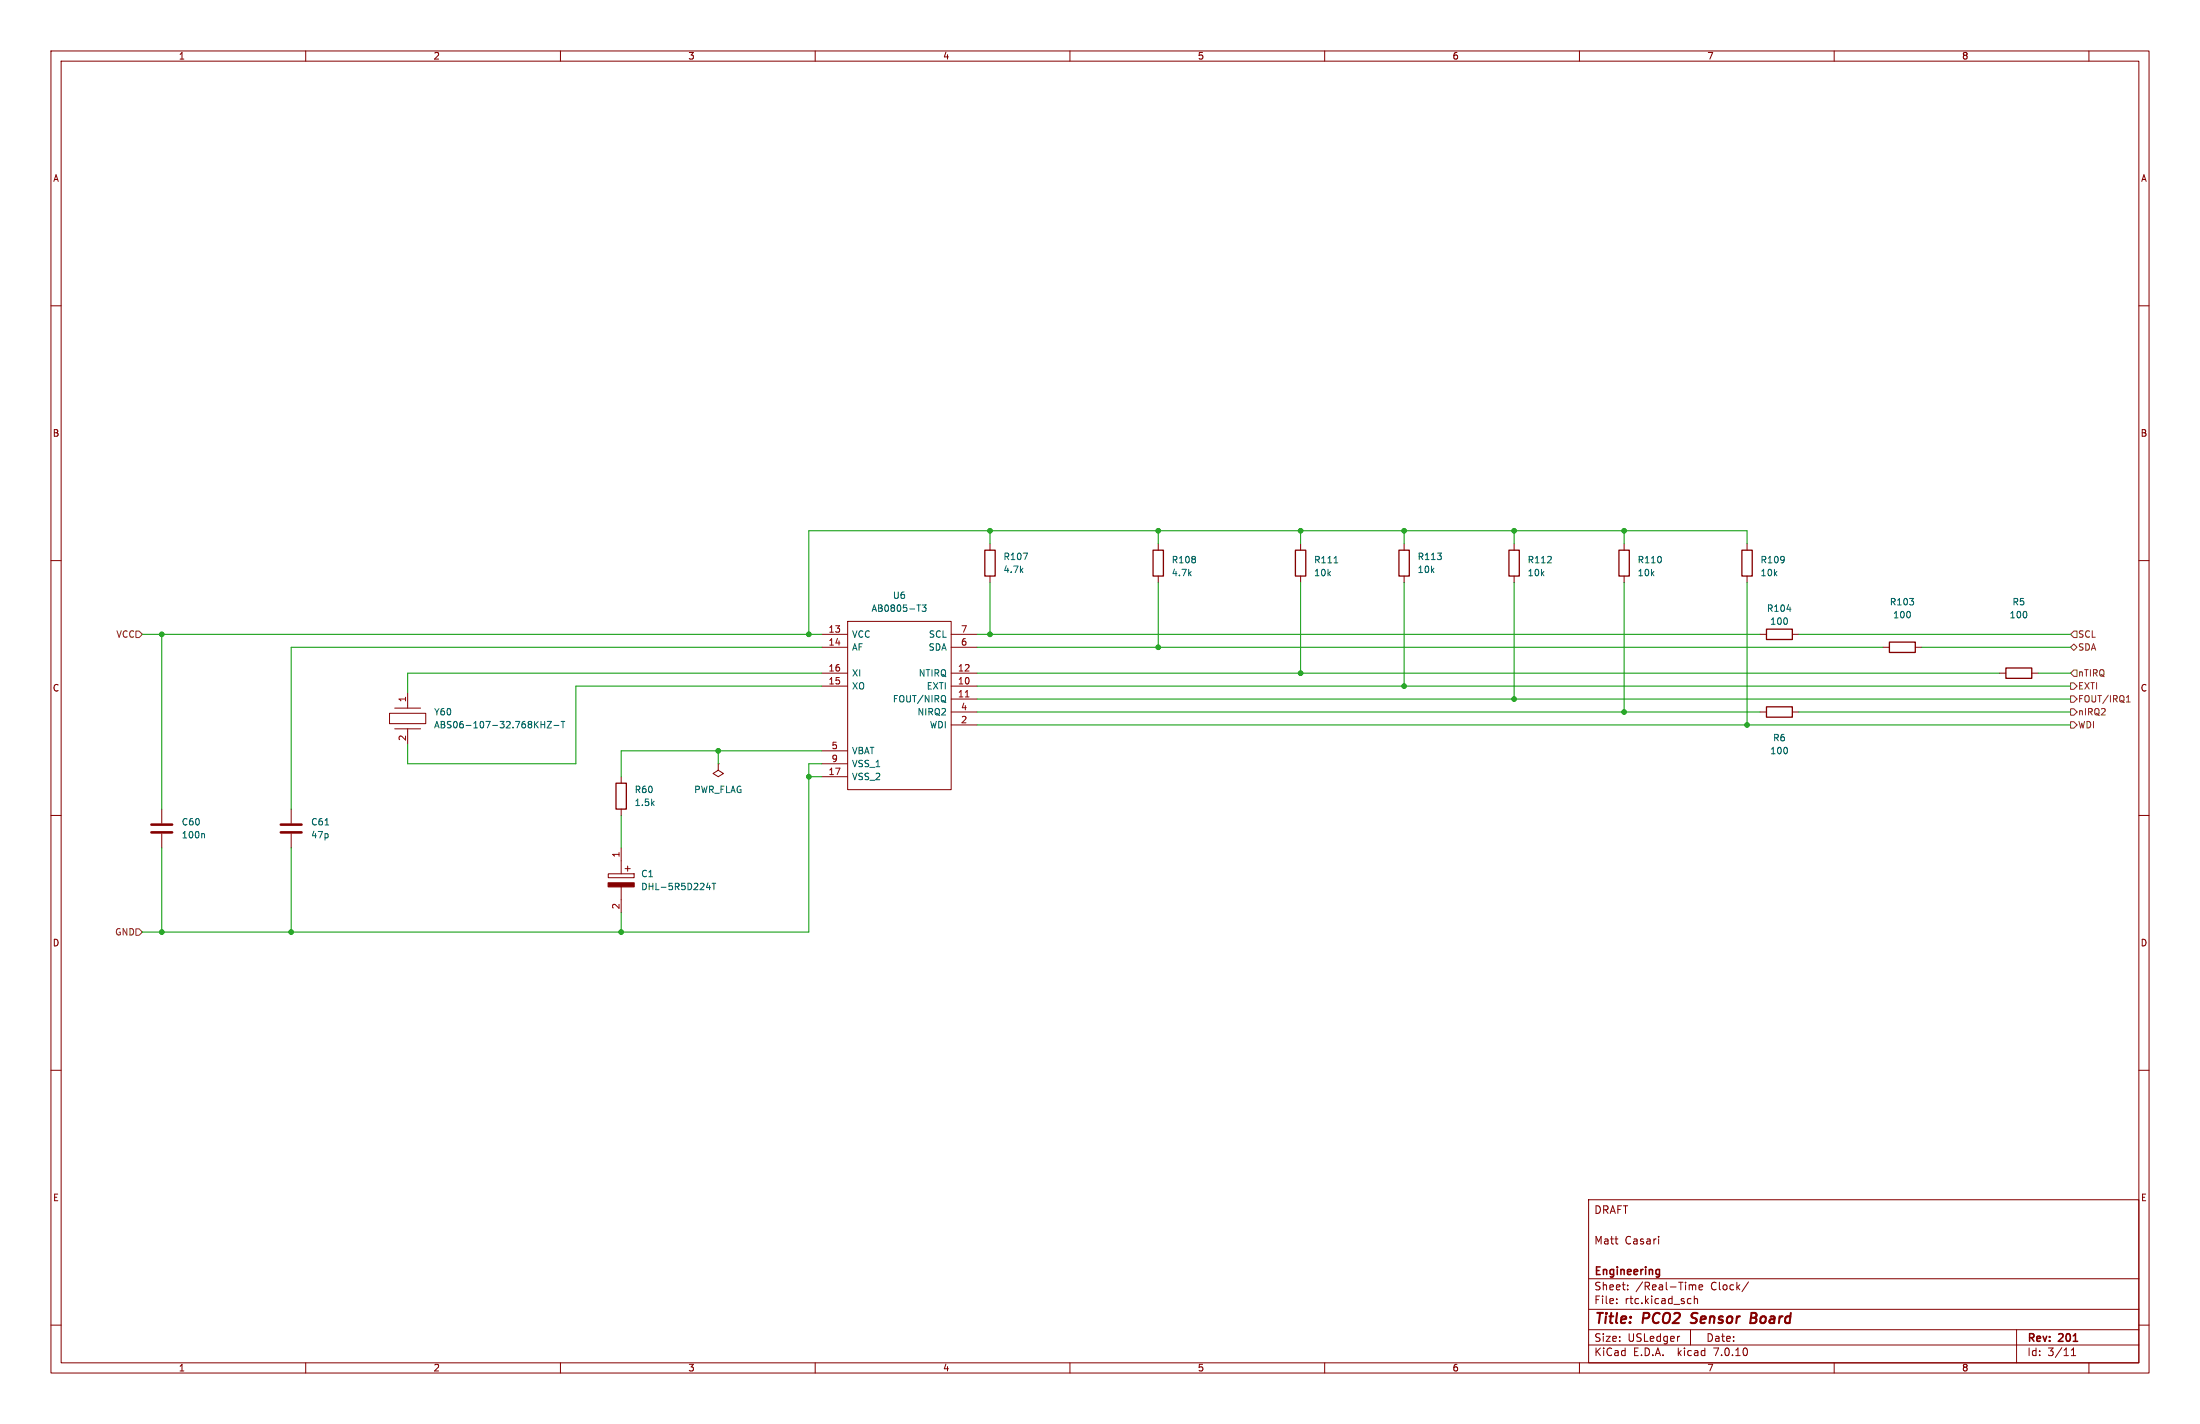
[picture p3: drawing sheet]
(kicad_sch (version 20230121) (generator eeschema)

 (paper "USLedger")

 (title_block
  (title "PCO2 Sensor Board")
  (rev "201")
  (company "Engineering")
  (comment 2 "Matt Casari")
  (comment 4 "DRAFT"))

 (lib_symbols
  (symbol "Device:C" (pin_numbers hide) (pin_names (offset 0.254)) (in_bom yes) (on_board yes)
   (property "Reference" "C" (at 0.635 2.54 0) (effects (font (size 1.27 1.27)) (justify left)))
   (property "Value" "C" (at 0.635 -2.54 0) (effects (font (size 1.27 1.27)) (justify left)))
   (property "Footprint" "" (at 0.9652 -3.81 0) (effects (font (size 1.27 1.27)) hide))
   (property "Datasheet" "~" (at 0 0 0) (effects (font (size 1.27 1.27)) hide))
   (symbol "C_0_1"
    (polyline (pts (xy -2.032 -0.762) (xy 2.032 -0.762)) (stroke (width 0.508) (type default)) (fill (type none)))
    (polyline (pts (xy -2.032 0.762) (xy 2.032 0.762)) (stroke (width 0.508) (type default)) (fill (type none))))
   (symbol "C_1_1"
    (pin passive line (at 0 3.81 270) (length 2.794) (name "~" (effects (font (size 1.27 1.27)))) (number "1" (effects (font (size 1.27 1.27)))))
    (pin passive line (at 0 -3.81 90) (length 2.794) (name "~" (effects (font (size 1.27 1.27)))) (number "2" (effects (font (size 1.27 1.27)))))))
  (symbol "Device:R" (pin_numbers hide) (pin_names (offset 0)) (in_bom yes) (on_board yes)
   (property "Reference" "R" (at 2.032 0 90) (effects (font (size 1.27 1.27))))
   (property "Value" "R" (at 0 0 90) (effects (font (size 1.27 1.27))))
   (property "Footprint" "" (at -1.778 0 90) (effects (font (size 1.27 1.27)) hide))
   (property "Datasheet" "~" (at 0 0 0) (effects (font (size 1.27 1.27)) hide))
   (symbol "R_0_1"
    (rectangle (start -1.016 -2.54) (end 1.016 2.54) (stroke (width 0.254) (type default)) (fill (type none))))
   (symbol "R_1_1"
    (pin passive line (at 0 3.81 270) (length 1.27) (name "~" (effects (font (size 1.27 1.27)))) (number "1" (effects (font (size 1.27 1.27)))))
    (pin passive line (at 0 -3.81 90) (length 1.27) (name "~" (effects (font (size 1.27 1.27)))) (number "2" (effects (font (size 1.27 1.27)))))))
  (symbol "pco2-sensor-board:AB0805-T3" (pin_names (offset 0.762)) (in_bom yes) (on_board yes)
   (property "Reference" "U" (at 0 17.78 0) (effects (font (size 1.27 1.27))))
   (property "Value" "AB0805-T3" (at 0 15.24 0) (effects (font (size 1.27 1.27))))
   (property "Footprint" "pco2-sensor-board:QFN50P300X300X90-17N" (at 0 0 0) (effects (font (size 1.27 1.27)) hide))
   (property "Datasheet" "" (at 21.59 7.62 0) (effects (font (size 1.27 1.27)) (justify left) hide))
   (symbol "AB0805-T3_0_0"
    (pin no_connect line (at 15.24 -12.7 180) (length 5.08) hide (name "~" (effects (font (size 1.27 1.27)))) (number "1" (effects (font (size 1.27 1.27)))))
    (pin input line (at 15.24 0 180) (length 5.08) (name "EXTI" (effects (font (size 1.27 1.27)))) (number "10" (effects (font (size 1.27 1.27)))))
    (pin output line (at 15.24 -2.54 180) (length 5.08) (name "FOUT/NIRQ" (effects (font (size 1.27 1.27)))) (number "11" (effects (font (size 1.27 1.27)))))
    (pin output line (at 15.24 2.54 180) (length 5.08) (name "NTIRQ" (effects (font (size 1.27 1.27)))) (number "12" (effects (font (size 1.27 1.27)))))
    (pin power_in line (at -15.24 10.16 0) (length 5.08) (name "VCC" (effects (font (size 1.27 1.27)))) (number "13" (effects (font (size 1.27 1.27)))))
    (pin output line (at -15.24 7.62 0) (length 5.08) (name "AF" (effects (font (size 1.27 1.27)))) (number "14" (effects (font (size 1.27 1.27)))))
    (pin passive line (at -15.24 0 0) (length 5.08) (name "XO" (effects (font (size 1.27 1.27)))) (number "15" (effects (font (size 1.27 1.27)))))
    (pin passive line (at -15.24 2.54 0) (length 5.08) (name "XI" (effects (font (size 1.27 1.27)))) (number "16" (effects (font (size 1.27 1.27)))))
    (pin power_in line (at -15.24 -17.78 0) (length 5.08) (name "VSS_2" (effects (font (size 1.27 1.27)))) (number "17" (effects (font (size 1.27 1.27)))))
    (pin input line (at 15.24 -7.62 180) (length 5.08) (name "WDI" (effects (font (size 1.27 1.27)))) (number "2" (effects (font (size 1.27 1.27)))))
    (pin no_connect line (at 15.24 -15.24 180) (length 5.08) hide (name "~" (effects (font (size 1.27 1.27)))) (number "3" (effects (font (size 1.27 1.27)))))
    (pin output line (at 15.24 -5.08 180) (length 5.08) (name "NIRQ2" (effects (font (size 1.27 1.27)))) (number "4" (effects (font (size 1.27 1.27)))))
    (pin power_in line (at -15.24 -12.7 0) (length 5.08) (name "VBAT" (effects (font (size 1.27 1.27)))) (number "5" (effects (font (size 1.27 1.27)))))
    (pin input line (at 15.24 7.62 180) (length 5.08) (name "SDA" (effects (font (size 1.27 1.27)))) (number "6" (effects (font (size 1.27 1.27)))))
    (pin input line (at 15.24 10.16 180) (length 5.08) (name "SCL" (effects (font (size 1.27 1.27)))) (number "7" (effects (font (size 1.27 1.27)))))
    (pin no_connect line (at 15.24 -17.78 180) (length 5.08) hide (name "~" (effects (font (size 1.27 1.27)))) (number "8" (effects (font (size 1.27 1.27)))))
    (pin power_in line (at -15.24 -15.24 0) (length 5.08) (name "VSS_1" (effects (font (size 1.27 1.27)))) (number "9" (effects (font (size 1.27 1.27))))))
   (symbol "AB0805-T3_0_1"
    (polyline (pts (xy -10.16 12.7) (xy 10.16 12.7) (xy 10.16 -20.32) (xy -10.16 -20.32) (xy -10.16 12.7)) (stroke (width 0.1524) (type default)) (fill (type none)))))
  (symbol "pco2-sensor-board:ABS06-107-32.768KHZ-T" (pin_names (offset 0.762)) (in_bom yes) (on_board yes)
   (property "Reference" "Y" (at 8.89 6.35 0) (effects (font (size 1.27 1.27)) (justify left)))
   (property "Value" "ABS06-107-32.768KHZ-T" (at 8.89 3.81 0) (effects (font (size 1.27 1.27)) (justify left)))
   (property "Footprint" "ABS0610732768KHZT" (at 8.89 1.27 0) (effects (font (size 1.27 1.27)) (justify left) hide))
   (property "Datasheet" "http://www.abracon.com/Resonators/ABS06-107-32.768kHz-T.pdf" (at 8.89 -1.27 0) (effects (font (size 1.27 1.27)) (justify left) hide))
   (property "Description" "ABRACON - ABS06-107-32.768KHZ-T - CRYSTAL, 32.768KHZ, 4PF, 2 X 1.2MM" (at 8.89 -3.81 0) (effects (font (size 1.27 1.27)) (justify left) hide))
   (symbol "ABS06-107-32.768KHZ-T_0_0"
    (pin passive line (at 10.16 0 180) (length 2.54) (name "~" (effects (font (size 1.27 1.27)))) (number "1" (effects (font (size 1.27 1.27)))))
    (pin passive line (at 0 0 0) (length 2.54) (name "~" (effects (font (size 1.27 1.27)))) (number "2" (effects (font (size 1.27 1.27))))))
   (symbol "ABS06-107-32.768KHZ-T_0_1"
    (polyline (pts (xy 3.048 0) (xy 2.54 0)) (stroke (width 0.1524) (type default)) (fill (type none)))
    (polyline (pts (xy 3.048 2.54) (xy 3.048 -2.54)) (stroke (width 0.1524) (type default)) (fill (type none)))
    (polyline (pts (xy 7.112 0) (xy 7.62 0)) (stroke (width 0.1524) (type default)) (fill (type none)))
    (polyline (pts (xy 7.112 2.54) (xy 7.112 -2.54)) (stroke (width 0.1524) (type default)) (fill (type none)))
    (polyline (pts (xy 4.064 3.556) (xy 4.064 -3.556) (xy 6.096 -3.556) (xy 6.096 3.556) (xy 4.064 3.556)) (stroke (width 0.1524) (type default)) (fill (type none)))))
  (symbol "pco2-sensor-board:DHL-5R5D224T" (pin_names (offset 0.762)) (in_bom yes) (on_board yes)
   (property "Reference" "C" (at 8.89 6.35 0) (effects (font (size 1.27 1.27)) (justify left)))
   (property "Value" "DHL-5R5D224T" (at 8.89 3.81 0) (effects (font (size 1.27 1.27)) (justify left)))
   (property "Footprint" "pco2-sensor-board:DHL-5R5D224T" (at 8.89 1.27 0) (effects (font (size 1.27 1.27)) (justify left) hide))
   (property "Datasheet" "https://eu.mouser.com/datasheet/2/129/dhl_e-5207.pdf" (at 8.89 -1.27 0) (effects (font (size 1.27 1.27)) (justify left) hide))
   (symbol "DHL-5R5D224T_0_0"
    (pin passive line (at 0 0 0) (length 2.54) (name "~" (effects (font (size 1.27 1.27)))) (number "1" (effects (font (size 1.27 1.27)))))
    (pin passive line (at 12.7 0 180) (length 2.54) (name "~" (effects (font (size 1.27 1.27)))) (number "2" (effects (font (size 1.27 1.27))))))
   (symbol "DHL-5R5D224T_0_1"
    (polyline (pts (xy 2.54 0) (xy 5.08 0)) (stroke (width 0.1524) (type default)) (fill (type none)))
    (polyline (pts (xy 4.064 1.778) (xy 4.064 0.762)) (stroke (width 0.1524) (type default)) (fill (type none)))
    (polyline (pts (xy 4.572 1.27) (xy 3.556 1.27)) (stroke (width 0.1524) (type default)) (fill (type none)))
    (polyline (pts (xy 7.62 0) (xy 10.16 0)) (stroke (width 0.1524) (type default)) (fill (type none)))
    (polyline (pts (xy 5.08 2.54) (xy 5.08 -2.54) (xy 5.842 -2.54) (xy 5.842 2.54) (xy 5.08 2.54)) (stroke (width 0.1524) (type default)) (fill (type none)))
    (polyline (pts (xy 7.62 2.54) (xy 7.62 -2.54) (xy 6.858 -2.54) (xy 6.858 2.54) (xy 7.62 2.54)) (stroke (width 0.254) (type default)) (fill (type outline)))))
  (symbol "power:PWR_FLAG" (power) (pin_numbers hide) (pin_names (offset 0) hide) (in_bom yes) (on_board yes)
   (property "Reference" "#FLG" (at 0 1.905 0) (effects (font (size 1.27 1.27)) hide))
   (property "Value" "PWR_FLAG" (at 0 3.81 0) (effects (font (size 1.27 1.27))))
   (property "Footprint" "" (at 0 0 0) (effects (font (size 1.27 1.27)) hide))
   (property "Datasheet" "~" (at 0 0 0) (effects (font (size 1.27 1.27)) hide))
   (symbol "PWR_FLAG_0_0"
    (pin power_out line (at 0 0 90) (length 0) (name "pwr" (effects (font (size 1.27 1.27)))) (number "1" (effects (font (size 1.27 1.27))))))
   (symbol "PWR_FLAG_0_1"
    (polyline (pts (xy 0 0) (xy 0 1.27) (xy -1.016 1.905) (xy 0 2.54) (xy 1.016 1.905) (xy 0 1.27)) (stroke (width 0) (type default)) (fill (type none))))))

 (junction (at 275.59 104.14) (diameter 0) (color 0 0 0 0))
 (junction (at 227.33 104.14) (diameter 0) (color 0 0 0 0))
 (junction (at 194.31 124.46) (diameter 0) (color 0 0 0 0))
 (junction (at 194.31 104.14) (diameter 0) (color 0 0 0 0))
 (junction (at 158.75 152.4) (diameter 0) (color 0 0 0 0))
 (junction (at 57.15 182.88) (diameter 0) (color 0 0 0 0))
 (junction (at 318.77 139.7) (diameter 0) (color 0 0 0 0))
 (junction (at 31.75 124.46) (diameter 0) (color 0 0 0 0))
 (junction (at 297.18 137.16) (diameter 0) (color 0 0 0 0))
 (junction (at 227.33 127) (diameter 0) (color 0 0 0 0))
 (junction (at 158.75 124.46) (diameter 0) (color 0 0 0 0))
 (junction (at 255.27 132.08) (diameter 0) (color 0 0 0 0))
 (junction (at 31.75 182.88) (diameter 0) (color 0 0 0 0))
 (junction (at 121.92 182.88) (diameter 0) (color 0 0 0 0))
 (junction (at 275.59 134.62) (diameter 0) (color 0 0 0 0))
 (junction (at 342.9 142.24) (diameter 0) (color 0 0 0 0))
 (junction (at 318.77 104.14) (diameter 0) (color 0 0 0 0))
 (junction (at 255.27 104.14) (diameter 0) (color 0 0 0 0))
 (junction (at 297.18 104.14) (diameter 0) (color 0 0 0 0))
 (junction (at 140.97 147.32) (diameter 0) (color 0 0 0 0))

 (wire (pts (xy 158.75 149.86) (xy 158.75 152.4)) (stroke (width 0) (type default)))
 (wire (pts (xy 113.03 149.86) (xy 80.01 149.86)) (stroke (width 0) (type default)))
 (wire (pts (xy 400.05 132.08) (xy 406.4 132.08)) (stroke (width 0) (type default)))
 (wire (pts (xy 297.18 137.16) (xy 406.4 137.16)) (stroke (width 0) (type default)))
 (wire (pts (xy 31.75 182.88) (xy 57.15 182.88)) (stroke (width 0) (type default)))
 (wire (pts (xy 353.06 124.46) (xy 406.4 124.46)) (stroke (width 0) (type default)))
 (wire (pts (xy 158.75 152.4) (xy 158.75 182.88)) (stroke (width 0) (type default)))
 (wire (pts (xy 318.77 139.7) (xy 345.44 139.7)) (stroke (width 0) (type default)))
 (wire (pts (xy 80.01 132.08) (xy 161.29 132.08)) (stroke (width 0) (type default)))
 (wire (pts (xy 275.59 104.14) (xy 297.18 104.14)) (stroke (width 0) (type default)))
 (wire (pts (xy 275.59 114.3) (xy 275.59 134.62)) (stroke (width 0) (type default)))
 (wire (pts (xy 113.03 134.62) (xy 113.03 149.86)) (stroke (width 0) (type default)))
 (wire (pts (xy 113.03 134.62) (xy 161.29 134.62)) (stroke (width 0) (type default)))
 (wire (pts (xy 194.31 104.14) (xy 194.31 106.68)) (stroke (width 0) (type default)))
 (wire (pts (xy 57.15 127) (xy 57.15 158.75)) (stroke (width 0) (type default)))
 (wire (pts (xy 227.33 104.14) (xy 227.33 106.68)) (stroke (width 0) (type default)))
 (wire (pts (xy 121.92 147.32) (xy 121.92 152.4)) (stroke (width 0) (type default)))
 (wire (pts (xy 194.31 104.14) (xy 227.33 104.14)) (stroke (width 0) (type default)))
 (wire (pts (xy 140.97 147.32) (xy 161.29 147.32)) (stroke (width 0) (type default)))
 (wire (pts (xy 80.01 146.05) (xy 80.01 149.86)) (stroke (width 0) (type default)))
 (wire (pts (xy 158.75 149.86) (xy 161.29 149.86)) (stroke (width 0) (type default)))
 (wire (pts (xy 297.18 106.68) (xy 297.18 104.14)) (stroke (width 0) (type default)))
 (wire (pts (xy 275.59 134.62) (xy 406.4 134.62)) (stroke (width 0) (type default)))
 (wire (pts (xy 227.33 127) (xy 369.57 127)) (stroke (width 0) (type default)))
 (wire (pts (xy 158.75 152.4) (xy 161.29 152.4)) (stroke (width 0) (type default)))
 (wire (pts (xy 297.18 104.14) (xy 318.77 104.14)) (stroke (width 0) (type default)))
 (wire (pts (xy 227.33 104.14) (xy 255.27 104.14)) (stroke (width 0) (type default)))
 (wire (pts (xy 140.97 147.32) (xy 140.97 149.86)) (stroke (width 0) (type default)))
 (wire (pts (xy 275.59 106.68) (xy 275.59 104.14)) (stroke (width 0) (type default)))
 (wire (pts (xy 121.92 147.32) (xy 140.97 147.32)) (stroke (width 0) (type default)))
 (wire (pts (xy 297.18 114.3) (xy 297.18 137.16)) (stroke (width 0) (type default)))
 (wire (pts (xy 191.77 132.08) (xy 255.27 132.08)) (stroke (width 0) (type default)))
 (wire (pts (xy 255.27 106.68) (xy 255.27 104.14)) (stroke (width 0) (type default)))
 (wire (pts (xy 121.92 182.88) (xy 158.75 182.88)) (stroke (width 0) (type default)))
 (wire (pts (xy 318.77 114.3) (xy 318.77 139.7)) (stroke (width 0) (type default)))
 (wire (pts (xy 158.75 124.46) (xy 161.29 124.46)) (stroke (width 0) (type default)))
 (wire (pts (xy 191.77 142.24) (xy 342.9 142.24)) (stroke (width 0) (type default)))
 (wire (pts (xy 57.15 127) (xy 161.29 127)) (stroke (width 0) (type default)))
 (wire (pts (xy 191.77 134.62) (xy 275.59 134.62)) (stroke (width 0) (type default)))
 (wire (pts (xy 158.75 104.14) (xy 194.31 104.14)) (stroke (width 0) (type default)))
 (wire (pts (xy 57.15 166.37) (xy 57.15 182.88)) (stroke (width 0) (type default)))
 (wire (pts (xy 353.06 139.7) (xy 406.4 139.7)) (stroke (width 0) (type default)))
 (wire (pts (xy 27.94 182.88) (xy 31.75 182.88)) (stroke (width 0) (type default)))
 (wire (pts (xy 194.31 124.46) (xy 345.44 124.46)) (stroke (width 0) (type default)))
 (wire (pts (xy 57.15 182.88) (xy 121.92 182.88)) (stroke (width 0) (type default)))
 (wire (pts (xy 377.19 127) (xy 406.4 127)) (stroke (width 0) (type default)))
 (wire (pts (xy 194.31 114.3) (xy 194.31 124.46)) (stroke (width 0) (type default)))
 (wire (pts (xy 255.27 104.14) (xy 275.59 104.14)) (stroke (width 0) (type default)))
 (wire (pts (xy 31.75 166.37) (xy 31.75 182.88)) (stroke (width 0) (type default)))
 (wire (pts (xy 191.77 139.7) (xy 318.77 139.7)) (stroke (width 0) (type default)))
 (wire (pts (xy 342.9 114.3) (xy 342.9 142.24)) (stroke (width 0) (type default)))
 (wire (pts (xy 342.9 106.68) (xy 342.9 104.14)) (stroke (width 0) (type default)))
 (wire (pts (xy 342.9 142.24) (xy 406.4 142.24)) (stroke (width 0) (type default)))
 (wire (pts (xy 255.27 114.3) (xy 255.27 132.08)) (stroke (width 0) (type default)))
 (wire (pts (xy 27.94 124.46) (xy 31.75 124.46)) (stroke (width 0) (type default)))
 (wire (pts (xy 31.75 124.46) (xy 158.75 124.46)) (stroke (width 0) (type default)))
 (wire (pts (xy 318.77 106.68) (xy 318.77 104.14)) (stroke (width 0) (type default)))
 (wire (pts (xy 158.75 124.46) (xy 158.75 104.14)) (stroke (width 0) (type default)))
 (wire (pts (xy 255.27 132.08) (xy 392.43 132.08)) (stroke (width 0) (type default)))
 (wire (pts (xy 191.77 137.16) (xy 297.18 137.16)) (stroke (width 0) (type default)))
 (wire (pts (xy 121.92 182.88) (xy 121.92 179.07)) (stroke (width 0) (type default)))
 (wire (pts (xy 31.75 124.46) (xy 31.75 158.75)) (stroke (width 0) (type default)))
 (wire (pts (xy 227.33 114.3) (xy 227.33 127)) (stroke (width 0) (type default)))
 (wire (pts (xy 121.92 166.37) (xy 121.92 160.02)) (stroke (width 0) (type default)))
 (wire (pts (xy 191.77 124.46) (xy 194.31 124.46)) (stroke (width 0) (type default)))
 (wire (pts (xy 318.77 104.14) (xy 342.9 104.14)) (stroke (width 0) (type default)))
 (wire (pts (xy 191.77 127) (xy 227.33 127)) (stroke (width 0) (type default)))
 (wire (pts (xy 80.01 132.08) (xy 80.01 135.89)) (stroke (width 0) (type default)))

 (hierarchical_label "SCL" (shape input) (at 406.4 124.46 0) (fields_autoplaced) (effects (font (size 1.27 1.27)) (justify left)))
 (hierarchical_label "WDI" (shape output) (at 406.4 142.24 0) (fields_autoplaced) (effects (font (size 1.27 1.27)) (justify left)))
 (hierarchical_label "EXTI" (shape output) (at 406.4 134.62 0) (fields_autoplaced) (effects (font (size 1.27 1.27)) (justify left)))
 (hierarchical_label "nTIRQ" (shape input) (at 406.4 132.08 0) (fields_autoplaced) (effects (font (size 1.27 1.27)) (justify left)))
 (hierarchical_label "SDA" (shape tri_state) (at 406.4 127 0) (fields_autoplaced) (effects (font (size 1.27 1.27)) (justify left)))
 (hierarchical_label "nIRQ2" (shape output) (at 406.4 139.7 0) (fields_autoplaced) (effects (font (size 1.27 1.27)) (justify left)))
 (hierarchical_label "GND" (shape input) (at 27.94 182.88 180) (fields_autoplaced) (effects (font (size 1.27 1.27)) (justify right)))
 (hierarchical_label "FOUT{slash}IRQ1" (shape output) (at 406.4 137.16 0) (fields_autoplaced) (effects (font (size 1.27 1.27)) (justify left)))
 (hierarchical_label "VCC" (shape input) (at 27.94 124.46 180) (fields_autoplaced) (effects (font (size 1.27 1.27)) (justify right)))

 (symbol (lib_id "pco2-sensor-board:DHL-5R5D224T") (at 121.92 166.37 270) (unit 1) (in_bom yes) (on_board yes) (dnp no) (fields_autoplaced)
  (property "Reference" "C1" (at 125.73 171.4499 90) (effects (font (size 1.27 1.27)) (justify left)))
  (property "Value" "DHL-5R5D224T" (at 125.73 173.9899 90) (effects (font (size 1.27 1.27)) (justify left)))
  (property "Footprint" "pco2-sensor-board:DHL-5R5D224T" (at 123.19 175.26 0) (effects (font (size 1.27 1.27)) (justify left) hide))
  (property "Datasheet" "https://eu.mouser.com/datasheet/2/129/dhl_e-5207.pdf" (at 120.65 175.26 0) (effects (font (size 1.27 1.27)) (justify left) hide))
  (property "MPN" "DHL-5R5D224T" (at 121.92 166.37 90) (effects (font (size 1.27 1.27)) hide)) (pin "1") (pin "2"))

 (symbol (lib_id "Device:R") (at 373.38 127 90) (unit 1) (in_bom yes) (on_board yes) (dnp no)
  (property "Reference" "R103" (at 373.38 118.11 90) (effects (font (size 1.27 1.27))))
  (property "Value" "100" (at 373.38 120.65 90) (effects (font (size 1.27 1.27))))
  (property "Footprint" "Resistor_SMD:R_0805_2012Metric" (at 373.38 128.778 90) (effects (font (size 1.27 1.27)) hide))
  (property "Datasheet" "~" (at 373.38 127 0) (effects (font (size 1.27 1.27)) hide))
  (property "MPN" "CRCW0805100RFKEAC" (at 373.38 127 90) (effects (font (size 1.27 1.27)) hide)) (pin "1") (pin "2"))

 (symbol (lib_id "Device:R") (at 121.92 156.21 0) (unit 1) (in_bom yes) (on_board yes) (dnp no) (fields_autoplaced)
  (property "Reference" "R60" (at 124.46 154.9399 0) (effects (font (size 1.27 1.27)) (justify left)))
  (property "Value" "1.5k" (at 124.46 157.4799 0) (effects (font (size 1.27 1.27)) (justify left)))
  (property "Footprint" "Resistor_SMD:R_0805_2012Metric" (at 120.142 156.21 90) (effects (font (size 1.27 1.27)) hide))
  (property "Datasheet" "~" (at 121.92 156.21 0) (effects (font (size 1.27 1.27)) hide))
  (property "MPN" "CRCW08051K50FKEAC" (at 121.92 156.21 0) (effects (font (size 1.27 1.27)) hide)) (pin "1") (pin "2"))

 (symbol (lib_id "Device:R") (at 349.25 139.7 90) (unit 1) (in_bom yes) (on_board yes) (dnp no)
  (property "Reference" "R6" (at 349.25 144.78 90) (effects (font (size 1.27 1.27))))
  (property "Value" "100" (at 349.25 147.32 90) (effects (font (size 1.27 1.27))))
  (property "Footprint" "Resistor_SMD:R_0805_2012Metric" (at 349.25 141.478 90) (effects (font (size 1.27 1.27)) hide))
  (property "Datasheet" "~" (at 349.25 139.7 0) (effects (font (size 1.27 1.27)) hide))
  (property "MPN" "CRCW0805100RFKEAC" (at 349.25 139.7 90) (effects (font (size 1.27 1.27)) hide)) (pin "1") (pin "2"))

 (symbol (lib_id "pco2-sensor-board:ABS06-107-32.768KHZ-T") (at 80.01 146.05 90) (unit 1) (in_bom yes) (on_board yes) (dnp no) (fields_autoplaced)
  (property "Reference" "Y60" (at 85.09 139.6999 90) (effects (font (size 1.27 1.27)) (justify right)))
  (property "Value" "ABS06-107-32.768KHZ-T" (at 85.09 142.2399 90) (effects (font (size 1.27 1.27)) (justify right)))
  (property "Footprint" "pco2-sensor-board:ABS0610732768KHZT" (at 78.74 137.16 0) (effects (font (size 1.27 1.27)) (justify left) hide))
  (property "Datasheet" "http://www.abracon.com/Resonators/ABS06-107-32.768kHz-T.pdf" (at 81.28 137.16 0) (effects (font (size 1.27 1.27)) (justify left) hide))
  (property "Description" "ABRACON - ABS06-107-32.768KHZ-T - CRYSTAL, 32.768KHZ, 4PF, 2 X 1.2MM" (at 83.82 137.16 0) (effects (font (size 1.27 1.27)) (justify left) hide))
  (property "MPN" "ABS06-107-32.768KHZ-T" (at 80.01 146.05 90) (effects (font (size 1.27 1.27)) hide)) (pin "1") (pin "2"))

 (symbol (lib_id "pco2-sensor-board:AB0805-T3") (at 176.53 134.62 0) (unit 1) (in_bom yes) (on_board yes) (dnp no) (fields_autoplaced)
  (property "Reference" "U6" (at 176.53 116.84 0) (effects (font (size 1.27 1.27))))
  (property "Value" "AB0805-T3" (at 176.53 119.38 0) (effects (font (size 1.27 1.27))))
  (property "Footprint" "pco2-sensor-board:QFN50P300X300X90-17N" (at 176.53 134.62 0) (effects (font (size 1.27 1.27)) hide))
  (property "Datasheet" "" (at 198.12 127 0) (effects (font (size 1.27 1.27)) (justify left) hide))
  (property "MPN" "AB0805-T3" (at 176.53 134.62 0) (effects (font (size 1.27 1.27)) hide)) (pin "1") (pin "10") (pin "11") (pin "12") (pin "13") (pin "14") (pin "15") (pin "16") (pin "17") (pin "2") (pin "3") (pin "4") (pin "5") (pin "6") (pin "7") (pin "8") (pin "9"))

 (symbol (lib_id "Device:C") (at 57.15 162.56 0) (unit 1) (in_bom yes) (on_board yes) (dnp no) (fields_autoplaced)
  (property "Reference" "C61" (at 60.96 161.2899 0) (effects (font (size 1.27 1.27)) (justify left)))
  (property "Value" "47p" (at 60.96 163.8299 0) (effects (font (size 1.27 1.27)) (justify left)))
  (property "Footprint" "Capacitor_SMD:C_0805_2012Metric" (at 58.1152 166.37 0) (effects (font (size 1.27 1.27)) hide))
  (property "Datasheet" "~" (at 57.15 162.56 0) (effects (font (size 1.27 1.27)) hide))
  (property "MPN" "C0805X470F5GACTU" (at 57.15 162.56 0) (effects (font (size 1.27 1.27)) hide)) (pin "1") (pin "2"))

 (symbol (lib_id "Device:R") (at 396.24 132.08 90) (unit 1) (in_bom yes) (on_board yes) (dnp no)
  (property "Reference" "R5" (at 396.24 118.11 90) (effects (font (size 1.27 1.27))))
  (property "Value" "100" (at 396.24 120.65 90) (effects (font (size 1.27 1.27))))
  (property "Footprint" "Resistor_SMD:R_0805_2012Metric" (at 396.24 133.858 90) (effects (font (size 1.27 1.27)) hide))
  (property "Datasheet" "~" (at 396.24 132.08 0) (effects (font (size 1.27 1.27)) hide))
  (property "MPN" "CRCW0805100RFKEAC" (at 396.24 132.08 90) (effects (font (size 1.27 1.27)) hide)) (pin "1") (pin "2"))

 (symbol (lib_id "Device:C") (at 31.75 162.56 0) (unit 1) (in_bom yes) (on_board yes) (dnp no)
  (property "Reference" "C60" (at 35.56 161.2899 0) (effects (font (size 1.27 1.27)) (justify left)))
  (property "Value" "100n" (at 35.56 163.8299 0) (effects (font (size 1.27 1.27)) (justify left)))
  (property "Footprint" "Capacitor_SMD:C_0805_2012Metric" (at 32.7152 166.37 0) (effects (font (size 1.27 1.27)) hide))
  (property "Datasheet" "~" (at 31.75 162.56 0) (effects (font (size 1.27 1.27)) hide))
  (property "MPN" "C0805R104J5RACTU" (at 31.75 162.56 0) (effects (font (size 1.27 1.27)) hide)) (pin "1") (pin "2"))

 (symbol (lib_id "Device:R") (at 194.31 110.49 0) (unit 1) (in_bom yes) (on_board yes) (dnp no)
  (property "Reference" "R107" (at 196.85 109.2199 0) (effects (font (size 1.27 1.27)) (justify left)))
  (property "Value" "4.7k" (at 196.85 111.7599 0) (effects (font (size 1.27 1.27)) (justify left)))
  (property "Footprint" "Resistor_SMD:R_0805_2012Metric" (at 192.532 110.49 90) (effects (font (size 1.27 1.27)) hide))
  (property "Datasheet" "~" (at 194.31 110.49 0) (effects (font (size 1.27 1.27)) hide))
  (property "MPN" "CRCW08054K70FKEAC" (at 194.31 110.49 0) (effects (font (size 1.27 1.27)) hide)) (pin "1") (pin "2"))

 (symbol (lib_id "Device:R") (at 227.33 110.49 0) (unit 1) (in_bom yes) (on_board yes) (dnp no) (fields_autoplaced)
  (property "Reference" "R108" (at 229.87 109.855 0) (effects (font (size 1.27 1.27)) (justify left)))
  (property "Value" "4.7k" (at 229.87 112.395 0) (effects (font (size 1.27 1.27)) (justify left)))
  (property "Footprint" "Resistor_SMD:R_0805_2012Metric" (at 225.552 110.49 90) (effects (font (size 1.27 1.27)) hide))
  (property "Datasheet" "~" (at 227.33 110.49 0) (effects (font (size 1.27 1.27)) hide))
  (property "MPN" "CRCW08054K70FKEAC" (at 227.33 110.49 0) (effects (font (size 1.27 1.27)) hide)) (pin "1") (pin "2"))

 (symbol (lib_id "power:PWR_FLAG") (at 140.97 149.86 180) (unit 1) (in_bom yes) (on_board yes) (dnp no) (fields_autoplaced)
  (property "Reference" "#FLG0105" (at 140.97 151.765 0) (effects (font (size 1.27 1.27)) hide))
  (property "Value" "PWR_FLAG" (at 140.97 154.94 0) (effects (font (size 1.27 1.27))))
  (property "Footprint" "" (at 140.97 149.86 0) (effects (font (size 1.27 1.27)) hide))
  (property "Datasheet" "~" (at 140.97 149.86 0) (effects (font (size 1.27 1.27)) hide)) (pin "1"))

 (symbol (lib_id "Device:R") (at 342.9 110.49 0) (unit 1) (in_bom yes) (on_board yes) (dnp no) (fields_autoplaced)
  (property "Reference" "R109" (at 345.44 109.855 0) (effects (font (size 1.27 1.27)) (justify left)))
  (property "Value" "10k" (at 345.44 112.395 0) (effects (font (size 1.27 1.27)) (justify left)))
  (property "Footprint" "Resistor_SMD:R_0805_2012Metric" (at 341.122 110.49 90) (effects (font (size 1.27 1.27)) hide))
  (property "Datasheet" "~" (at 342.9 110.49 0) (effects (font (size 1.27 1.27)) hide))
  (property "MPN" "CRCW080510K0FKEAC" (at 342.9 110.49 0) (effects (font (size 1.27 1.27)) hide)) (pin "1") (pin "2"))

 (symbol (lib_id "Device:R") (at 255.27 110.49 0) (unit 1) (in_bom yes) (on_board yes) (dnp no) (fields_autoplaced)
  (property "Reference" "R111" (at 257.81 109.855 0) (effects (font (size 1.27 1.27)) (justify left)))
  (property "Value" "10k" (at 257.81 112.395 0) (effects (font (size 1.27 1.27)) (justify left)))
  (property "Footprint" "Resistor_SMD:R_0805_2012Metric" (at 253.492 110.49 90) (effects (font (size 1.27 1.27)) hide))
  (property "Datasheet" "~" (at 255.27 110.49 0) (effects (font (size 1.27 1.27)) hide))
  (property "MPN" "CRCW080510K0FKEAC" (at 255.27 110.49 0) (effects (font (size 1.27 1.27)) hide)) (pin "1") (pin "2"))

 (symbol (lib_id "Device:R") (at 349.25 124.46 90) (unit 1) (in_bom yes) (on_board yes) (dnp no) (fields_autoplaced)
  (property "Reference" "R104" (at 349.25 119.38 90) (effects (font (size 1.27 1.27))))
  (property "Value" "100" (at 349.25 121.92 90) (effects (font (size 1.27 1.27))))
  (property "Footprint" "Resistor_SMD:R_0805_2012Metric" (at 349.25 126.238 90) (effects (font (size 1.27 1.27)) hide))
  (property "Datasheet" "~" (at 349.25 124.46 0) (effects (font (size 1.27 1.27)) hide))
  (property "MPN" "CRCW0805100RFKEAC" (at 349.25 124.46 90) (effects (font (size 1.27 1.27)) hide)) (pin "1") (pin "2"))

 (symbol (lib_id "Device:R") (at 318.77 110.49 0) (unit 1) (in_bom yes) (on_board yes) (dnp no) (fields_autoplaced)
  (property "Reference" "R110" (at 321.31 109.855 0) (effects (font (size 1.27 1.27)) (justify left)))
  (property "Value" "10k" (at 321.31 112.395 0) (effects (font (size 1.27 1.27)) (justify left)))
  (property "Footprint" "Resistor_SMD:R_0805_2012Metric" (at 316.992 110.49 90) (effects (font (size 1.27 1.27)) hide))
  (property "Datasheet" "~" (at 318.77 110.49 0) (effects (font (size 1.27 1.27)) hide))
  (property "MPN" "CRCW080510K0FKEAC" (at 318.77 110.49 0) (effects (font (size 1.27 1.27)) hide)) (pin "1") (pin "2"))

 (symbol (lib_id "Device:R") (at 275.59 110.49 0) (unit 1) (in_bom yes) (on_board yes) (dnp no)
  (property "Reference" "R113" (at 278.13 109.2199 0) (effects (font (size 1.27 1.27)) (justify left)))
  (property "Value" "10k" (at 278.13 111.7599 0) (effects (font (size 1.27 1.27)) (justify left)))
  (property "Footprint" "Resistor_SMD:R_0805_2012Metric" (at 273.812 110.49 90) (effects (font (size 1.27 1.27)) hide))
  (property "Datasheet" "~" (at 275.59 110.49 0) (effects (font (size 1.27 1.27)) hide))
  (property "MPN" "CRCW080510K0FKEAC" (at 275.59 110.49 0) (effects (font (size 1.27 1.27)) hide)) (pin "1") (pin "2"))

 (symbol (lib_id "Device:R") (at 297.18 110.49 0) (unit 1) (in_bom yes) (on_board yes) (dnp no) (fields_autoplaced)
  (property "Reference" "R112" (at 299.72 109.855 0) (effects (font (size 1.27 1.27)) (justify left)))
  (property "Value" "10k" (at 299.72 112.395 0) (effects (font (size 1.27 1.27)) (justify left)))
  (property "Footprint" "Resistor_SMD:R_0805_2012Metric" (at 295.402 110.49 90) (effects (font (size 1.27 1.27)) hide))
  (property "Datasheet" "~" (at 297.18 110.49 0) (effects (font (size 1.27 1.27)) hide))
  (property "MPN" "CRCW080510K0FKEAC" (at 297.18 110.49 0) (effects (font (size 1.27 1.27)) hide)) (pin "1") (pin "2")))
